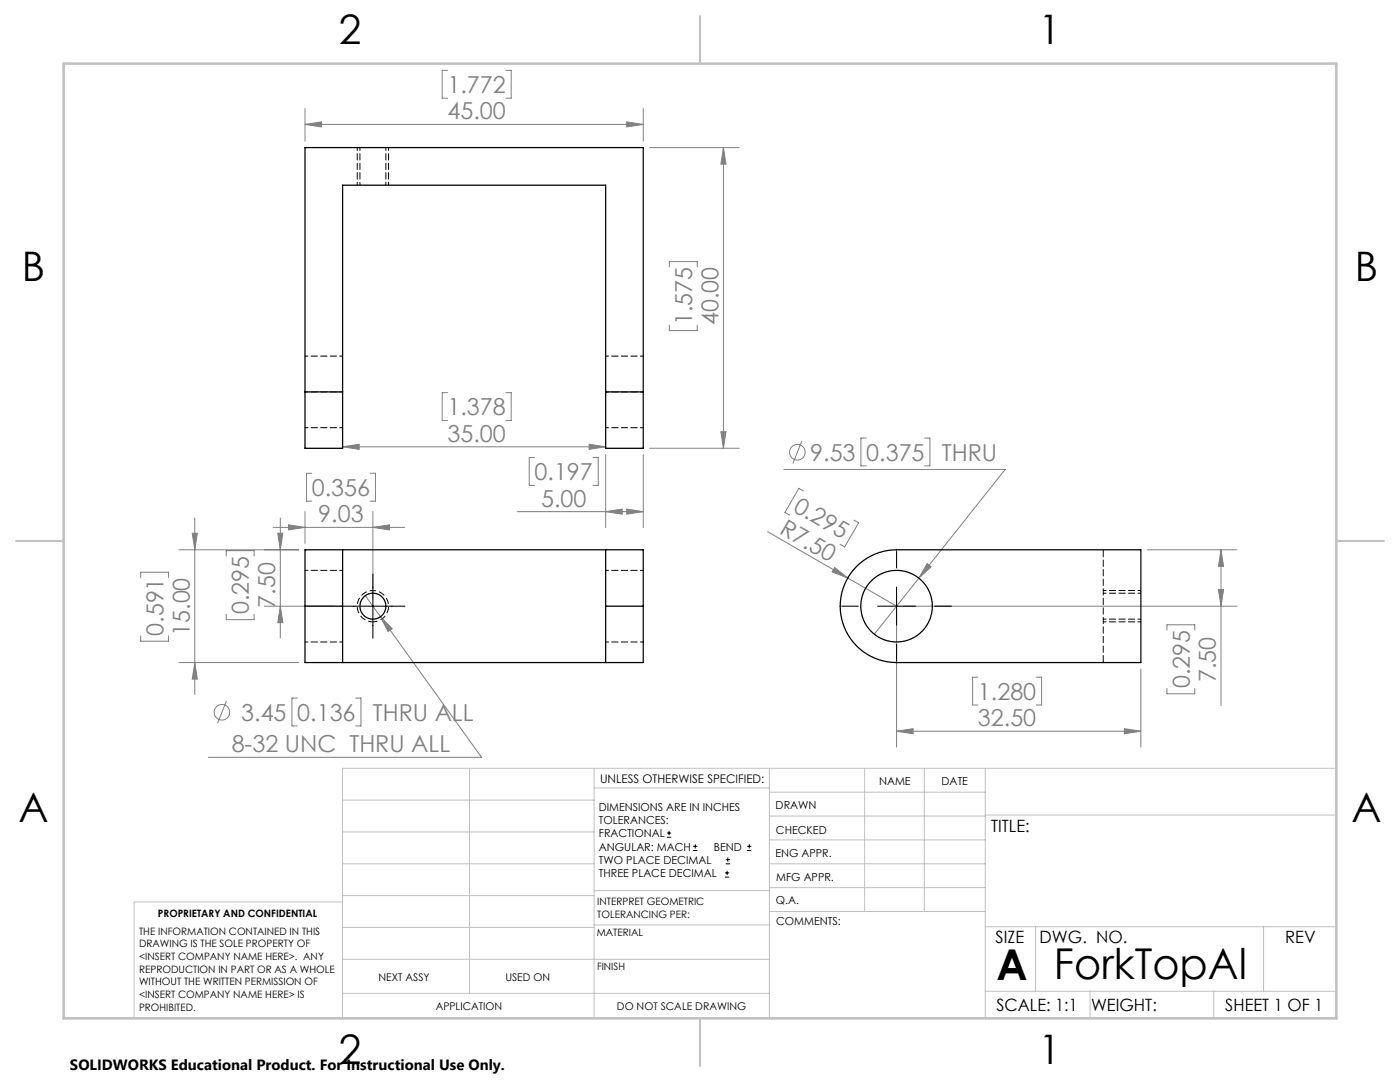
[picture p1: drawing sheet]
<svg xmlns="http://www.w3.org/2000/svg" width="279mm" height="216mm" viewBox="0 0 279 216" stroke-linecap="round" stroke-linejoin="round" font-family="sans-serif">
<g fill="none" stroke="#808080" stroke-width=".2">
<path d="M89.3 14h-1v5.6h1M101 14h1v5.6h-1M60.9 24.8l3.3-.5v1zM60.9 21.7v6.5M60.9 24.8h67.5M125.1 24.3l3.3 .5-3.3 .5zM128.4 21.7v6.5M129.6 29.4h17.9M144.4 29.4v60M144.4 29.4l.5 3.4h-1zM133.6 53.3v-1.1h5.5v1.1M89.3 78.4h-1v5.5h1"/>
<path d="M101 78.4h1v5.5h-1M133.6 64.9v1.1h5.5v-1.1M62.2 94.4h-1v5.6h1M68.4 89.2l3.3-.6v1.1zM68.4 89.2h52.5M73.9 94.4h1v5.6h-1M106.7 91.3h-1.1v5.6h1.1M117.6 88.6l3.3 .6-3.3 .5zM118.3 91.3h1.1v5.6h-1.1M120.9 90.7v14.6M128.4 90.7v14.6M129.6 89.4h17.9"/>
<path d="M143.9 86.1h1l-.5 3.3zM156.4 93.7h44.2l-26.1 32.8M160 88l-1.8 4.5M160.3 98l-.9-.6-2.8 4.9 1 .5M172.9 87.4h-1.1v5.6h1.1M184.5 87.4h1.1v5.6h-1.1M28.1 115.2v-1h5.5v1M35.7 109.7h23.9M38.4 106.4h1l-.5 3.3zM38.9 103.4v35.2M45.1 110.9v-1h5.6v1M54.5 105.2h26.3"/>
<path d="M55.4 106.4h1l-.5 3.3zM55.9 103.4v23.9M57.6 104.7l3.3 .5-3.3 .5zM60.9 102.1v6.3M72.9 118.9l3 4.2M74.4 105.2l3.3-.5v1zM74.4 102.1v17.6M103.3 102.1h25.1M120.9 102.1l3.3-.5v1zM125.1 101.6l3.3 .5-3.3 .5zM153.2 106.1l25.7 14.9M166.6 113.2l2.6 2.1-3.1-1.2z"/>
<path d="M170.4 103.8l.9 .5-2.7 4.8-1-.5M185 112.5l.8 .6-2.4 2.3zM229 109.7h17.9M243.2 117.7h1l-.5 3.3zM243.7 109.7v31.1M243.7 109.7l.5 3.3h-1zM28.1 126.9v1h5.5v-1M35.7 132.2h23.9M38.9 132.2l.5 3.3h-1zM45.1 122.6v1h5.6v-1M45.2 139.9l-1.8 4.4M52.8 121h13.9"/>
<path d="M55.9 121l.5 3.3h-1zM59.3 139.3h-1v5.5h1M71 139.3h1v5.5h-1M75.9 123.1l2.4 2.3-.9 .6zM75.9 123.1l20.2 28h-54.5M178.9 122.2v26.9M180.2 121h66.7M195.2 135.1h-1.1v5.6h1.1M206.8 135.1h1.1v5.6h-1.1M227.7 133.5v15.6M232.9 125.7v-1h5.5v1M232.9 137.4v1h5.5v-1"/>
<path d="M178.9 145.9l3.3-.5v1zM178.9 145.9h48.8M224.4 145.4l3.3 .5-3.3 .5z"/>
<circle cx="159.1" cy="90.2" r="1.56"/>
<circle cx="44.3" cy="142.1" r="1.56"/>
</g>
<g fill="none" stroke="#000" stroke-width=".2">
<path d="M74.4 114.6v12.8M178.9 110v3.3M178.9 117.1v7.7M68 121h12.8M168 121h3.3M175.1 121h7.6M178.9 128.6v3.3M186.6 121h3.3M133.1 167.1h.8M133.1 166.2h.8M133.5 165.8v.8M138.3 169.7h.9"/>
<path d="M138.3 168.9h.9M138.8 168.5v.8M144.7 175h.8M144.7 174.2h.8M144.8 172.4h.9M144.8 171.5h.9M145.1 173.8v.8M145.3 171.1v.8M149.1 169.7h.9M149.1 168.9h.9M149.5 168.5v.8"/>
</g>
<path d="M74.4 124.1a3.1 3.1 0 0 1-2.7-4.6 3.1 3.1 0 0 1 5.3-.2 3.1 3.1 0 0 1-2.3 4.8h-.3" fill="none" stroke="#000" stroke-width=".2" stroke-dasharray="1.3 .6" stroke-dashoffset=".3" stroke-linecap="butt"/>
<g fill="none" stroke="#c0c0c0" stroke-width=".2">
<path d="M68.4 159.7h50.2M93.7 153.3v44.9M118.6 153.3v49.9M118.6 157.2h34.9M153.5 153.3v49.9M153.5 158.1h43.1M172.6 153.3v28.6M184.5 153.3v28.6M196.6 153.3v49.9M266.7 153.3h-198.3v49.9M68.4 178.7h50.2M68.4 172.4h50.2"/>
<path d="M68.4 166h50.2M68.4 180h-41.6v23.2M118.6 177.7h35.1M153.5 167.6h43.1M153.5 162.8h43.1M153.5 172.4h43.1M153.5 177.1h43.1M196.6 162.6h70.1M68.4 198.2h85.1M68.4 185.1h50.2M68.4 191.4h50.2M118.6 191.4h34.9"/>
<path d="M118.6 184.6h35.1M153.7 181.9h42.9M196.6 197.8h70.1M196.6 184.9h70.1M206.7 184.9v12.9M217.5 197.8v5.4M242.2 197.8v5.4M252.2 184.9v12.9"/>
</g>
<path d="M139.7 3.2v9.5M3.2 107.9h9.5M266.7 107.9h9.5M139.7 203.2v9.5" fill="none" stroke="#c0c0c0" stroke-width=".25"/>
<path d="M12.7 12.7h254v190.5h-254z" fill="none" stroke="#c0c0c0" stroke-width=".5"/>
<path d="M71.3 36.9v-7.5M77.5 36.9v-7.5M220.2 117.8h7.5M220.2 124.1h7.5" fill="none" stroke="#000" stroke-width=".2" stroke-dasharray="1.3 .6" stroke-dashoffset=".7"/>
<g fill="#808080">
<path d="M166.6 113.2l2.6 2.1-3.1-1.2z"/>
<path d="M125.1 24.3l3.3 .5-3.3 .5zM60.9 24.8l3.3-.5v1zM224.4 145.4l3.3 .5-3.3 .5zM178.9 145.9l3.3-.5v1z"/>
<path d="M57.6 104.7l3.3 .5-3.3 .5zM74.4 105.2l3.3-.5v1zM75.9 123.1l1.5 2.9 .9-.6zM68.4 89.2l3.3-.6v1.1zM117.6 88.6l3.3 .6-3.3 .5zM120.9 102.1l3.3-.5v1zM125.1 101.6l3.3 .5-3.3 .5zM185 112.5l-1.6 2.9 2.4-2.3z"/>
<path d="M55.4 106.4h1l-.5 3.3zM55.9 121l.5 3.3h-1zM38.4 106.4h1l-.5 3.3zM38.9 132.2l.5 3.3h-1zM144.4 29.4l.5 3.4h-1zM143.9 86.1h1l-.5 3.3zM243.7 109.7l.5 3.3h-1zM243.2 117.7h1l-.5 3.3z"/>
</g>
<g fill="none" stroke="#000" stroke-width=".25">
<path d="M60.9 78.2v11.2h7.5v-11.2M60.9 78.2h7.5M60.9 78.2v-48.8h67.5v48.8M68.4 78.2v-41.3h52.5v41.3M120.9 78.2v11.2h7.5v-11.2M120.9 78.2h7.5M68.4 109.7v11.3M120.9 109.7v11.3M171 113a11.3 11.3 0 0 1 7.9-3.3h48.8v22.5h-48.8a11.2 11.2 0 0 1-10.4-6.9 11.2 11.2 0 0 1 2.5-12.3zM60.9 121v-11.3h67.5v11.3M60.9 121v11.2h67.5v-11.2M60.9 121h7.5"/>
<path d="M68.4 121v11.2M120.9 121v11.2M120.9 121h7.5"/>
<circle cx="74.4" cy="121" r="2.59"/>
<circle cx="178.9" cy="121" r="7.1"/>
</g>
<g fill="none" stroke="#000" stroke-width=".2" stroke-dasharray="1.3 .6" stroke-dashoffset=".7">
<path d="M71.8 29.4v7.5M77 36.9v-7.5M68.4 78.2h-7.5M68.4 71.1h-7.5M128.4 78.2h-7.5M128.4 71.1h-7.5M60.9 85.3h7.5M120.9 85.3h7.5M68.4 113.8h-7.5M128.4 113.8h-7.5M227.7 118.4h-7.5M60.9 128.1h7.5"/>
<path d="M120.9 128.1h7.5M220.2 123.5h7.5"/>
</g>
<path d="M220.2 109.7v22.5" fill="none" stroke="#000" stroke-width=".2" stroke-dasharray="1.3 .6" stroke-dashoffset="-.1"/>
<g font-size="8.5">
<text x="198.9" y="195.5">A</text>
<text x="210.3" y="195.4">ForkTopAl</text>
</g>
<g font-size="8.1">
<text x="67.6" y="8.9">2</text>
<text x="207.3" y="8.9">1</text>
<text x="4.4" y="56.2">B</text>
<text x="270.4" y="56.2">B</text>
<text x="3.7" y="164.1">A</text>
<text x="269.7" y="164.1">A</text>
<text x="67.6" y="212.4">2</text>
<text x="207.3" y="212.4">1</text>
</g>
<g font-size="4.7" fill="#808080">
<text x="89.3" y="18.6">1.772</text>
<text x="89.3" y="23.8">45.00</text>
<text x="138.1" y="64.9" transform="rotate(-90 138.1 64.9)">1.575</text>
<text x="143.4" y="64.9" transform="rotate(-90 143.4 64.9)">40.00</text>
<text x="89.3" y="82.9">1.378</text>
<text x="89.3" y="88.1">35.00</text>
<text x="106.7" y="95.8">0.197</text>
<text x="161.7" y="92">9.53</text>
<text x="172.9" y="92">0.375</text>
<text x="188" y="92">THRU</text>
<text x="62.2" y="99">0.356</text>
<text x="108" y="101.1">5.00</text>
<text x="158.1" y="101.9" transform="rotate(30 158.1 101.9)">0.295</text>
<text x="63.5" y="104.2">9.03</text>
<text x="155.3" y="106.4" transform="rotate(30 155.3 106.4)">R7.50</text>
<text x="49.7" y="122.6" transform="rotate(-90 49.7 122.6)">0.295</text>
<text x="54.9" y="121.3" transform="rotate(-90 54.9 121.3)">7.50</text>
<text x="32.6" y="126.9" transform="rotate(-90 32.6 126.9)">0.591</text>
<text x="37.9" y="126.9" transform="rotate(-90 37.9 126.9)">15.00</text>
<text x="237.4" y="137.4" transform="rotate(-90 237.4 137.4)">0.295</text>
<text x="242.7" y="136.1" transform="rotate(-90 242.7 136.1)">7.50</text>
<text x="48.1" y="143.8">3.45</text>
<text x="59.3" y="143.8">0.136</text>
<text x="74.4" y="143.8">THRU ALL</text>
<text x="195.2" y="139.7">1.280</text>
<text x="195.2" y="144.9">32.50</text>
<text x="46.2" y="150.1">8-32 UNC THRU ALL</text>
</g>
<g font-size="3.4">
<text x="197.8" y="166">TITLE:</text>
<text x="198.7" y="188.1">SIZE</text>
<text x="207.5" y="188.1">DWG. NO.</text>
<text x="256.5" y="188.2">REV</text>
<text x="198.8" y="201.7">SCALE: 1:1</text>
<text x="217.7" y="201.8">WEIGHT:</text>
<text x="244.5" y="201.7">SHEET 1 OF 1</text>
</g>
<text font-size="3" x="14" y="213.5">SOLIDWORKS Educational Product. For Instructional Use Only.</text>
<text font-size="2.4" x="119.8" y="156.2">UNLESS OTHERWISE SPECIFIED:</text>
<g font-size="2.2">
<text x="119.5" y="161.8">DIMENSIONS ARE IN INCHES</text>
<text x="154.8" y="161.4">DRAWN</text>
<text x="175.4" y="156.6">NAME</text>
<text x="187.9" y="156.7">DATE</text>
<text x="119.5" y="164.4">TOLERANCES:</text>
<text x="119.5" y="167.1">FRACTIONAL</text>
<text x="154.9" y="166.3">CHECKED</text>
<text x="119.5" y="169.7">ANGULAR: MACH</text>
<text x="119.5" y="172.4">TWO PLACE DECIMAL</text>
<text x="142.5" y="169.7">BEND</text>
<text x="154.8" y="171">ENG APPR.</text>
<text x="119.5" y="175">THREE PLACE DECIMAL</text>
<text x="154.9" y="175.7">MFG APPR.</text>
<text x="154.9" y="180.4">Q.A.</text>
<text x="154.9" y="184.6">COMMENTS:</text>
</g>
<g font-size="2.1">
<text x="75.5" y="195.7">NEXT ASSY</text>
<text x="100.9" y="195.7">USED ON</text>
<text x="86.9" y="201.5">APPLICATION</text>
<text x="123.1" y="201.6">DO NOT SCALE DRAWING</text>
</g>
<g font-size="2">
<text x="31.5" y="182.9">PROPRIETARY AND CONFIDENTIAL</text>
<text x="119.2" y="180.6">INTERPRET GEOMETRIC</text>
<text x="119.2" y="183.1">TOLERANCING PER:</text>
<text x="27.8" y="186.5">THE INFORMATION CONTAINED IN THIS</text>
<text x="27.8" y="189">DRAWING IS THE SOLE PROPERTY OF</text>
<text x="27.8" y="191.6">&lt;INSERT COMPANY NAME HERE&gt;. ANY</text>
<text x="119.1" y="186.7">MATERIAL</text>
<text x="27.8" y="194.1">REPRODUCTION IN PART OR AS A WHOLE</text>
<text x="27.8" y="196.6">WITHOUT THE WRITTEN PERMISSION OF</text>
<text x="119.1" y="193.5">FINISH</text>
<text x="27.8" y="199.1">&lt;INSERT COMPANY NAME HERE&gt; IS</text>
<text x="27.8" y="201.7">PROHIBITED.</text>
</g>
</svg>
